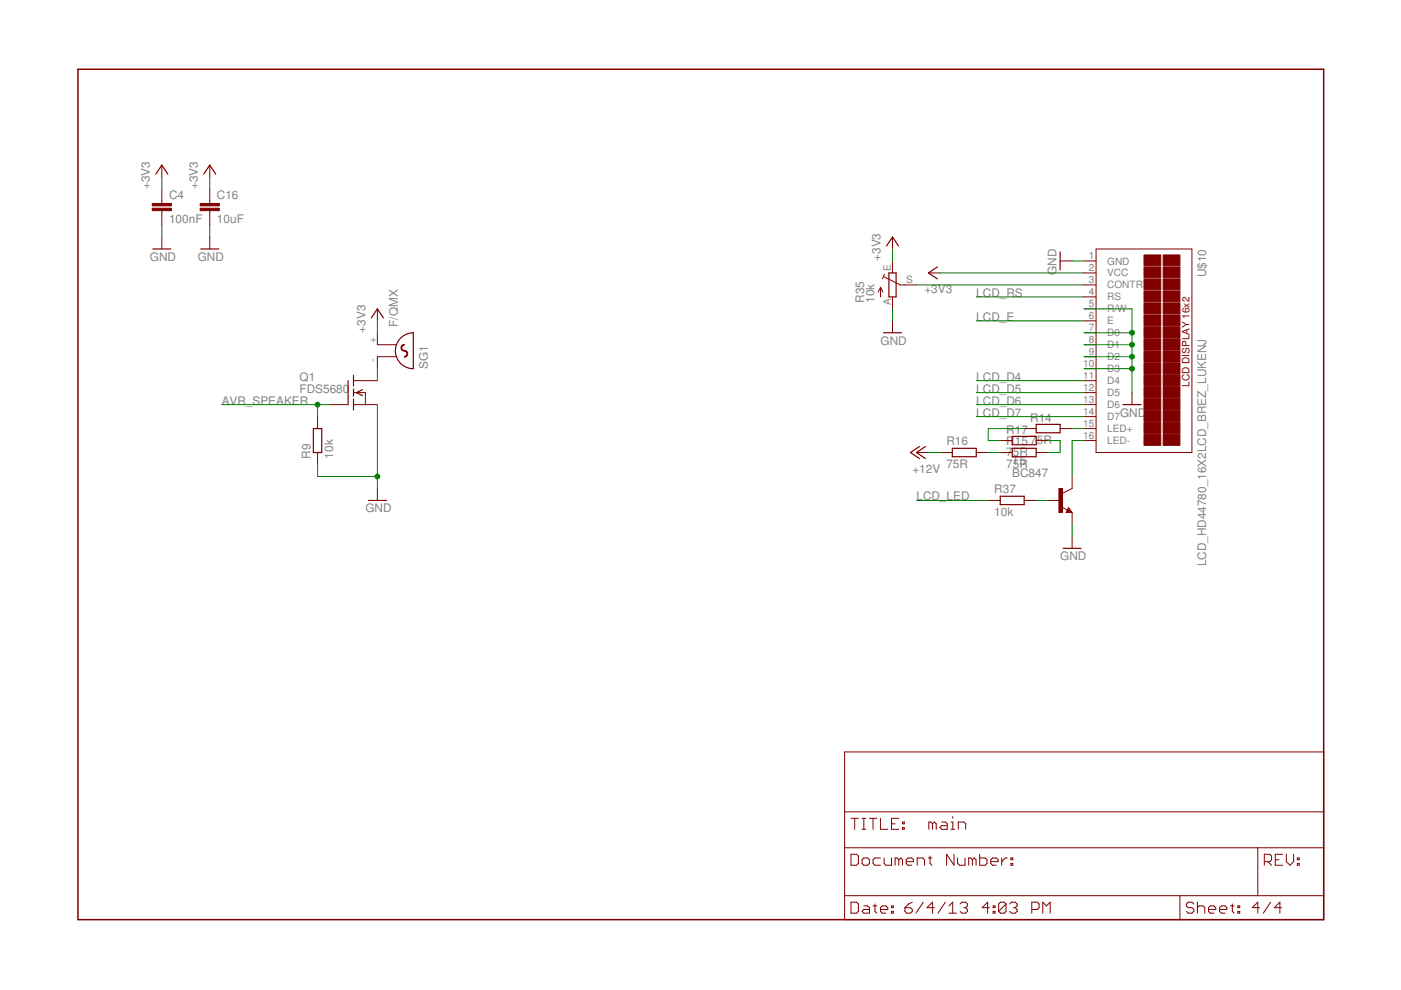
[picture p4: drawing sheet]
<svg xmlns="http://www.w3.org/2000/svg" width="297mm" height="210mm" viewBox="0 0 297 210" stroke-linecap="round" stroke-linejoin="round" font-family="sans-serif">
<g fill="none" stroke="#800000" stroke-width=".21">
<path d="M34.3 35v2.5M44.5 35v2.5M34.3 40.1v3M34.3 44.7v3M34.3 50.2v2.6M44.5 40.1v3M44.5 44.7v3M44.5 50.2v2.6M187.3 58.7l3.6 1.7h3.4M187.5 58.2l-.4 .9M189.2 50.2v2.6M189.2 55.3v2.6"/>
<path d="M196.8 57.9h2.6M224.8 55.3h2.5M229.8 55.3h2.6M229.8 57.9h2.6M232.4 52.8h20.3v43.1h-20.3zM80 70.5v2.6h3.9M80 65.5v2.5M83.9 75.6h-3.9v2.6M186.7 60.9v2M186.7 60.9l-.5 1M186.7 60.9l.5 1M189.2 62.9v2.6"/>
<path d="M189.2 68v2.5M229.8 60.4h2.6M229.8 62.9h2.6M229.8 65.5h2.6M229.8 68h2.6M229.8 70.5h2.6M229.8 73.1h2.6M229.8 75.6h2.6M229.8 78.2h2.6M67.3 88.3v2.6M67.3 95.9v2.6M69.9 85.8h3.8"/>
<path d="M75 80.7h5M75 83.2h2.5v2.6M75 85.8h5M194.3 95.9h2.5M199.4 95.9h2.5M207 95.9h2.5M212.1 95.9h2.5M212.1 93.4h2.5M217.1 90.9h2.6M219.7 95.9h2.5M219.7 93.4h2.5M224.8 90.9h2.5"/>
<path d="M229.8 80.7h2.6M229.8 83.2h2.6M229.8 85.8h2.6M229.8 88.3h2.6M229.8 90.9h2.6M229.8 93.4h2.6M240 83.2v2.6M80 103.6v2.5M209.5 106.1h2.6M217.1 106.1h2.6M222.2 106.1h2.6M225.1 107.5l1.2 .6"/>
<path d="M226.5 107.6l.8 1h-1.3zM227.3 101v2.6l-2 1M227.3 108.6v2.6M227.3 113.7v2.6M179.1 159.4h101.5v35.6h-101.5zM179.1 179.7h101.5M179.1 172.1h101.5M180.4 173.5h1.6M181.2 173.5v2.3M182.8 173.5h.8M182.8 175.8h.8M183.2 173.5v2.3"/>
<path d="M184.3 173.5h1.6M185.1 173.5v2.3M186.7 173.5v2.3h1.5M189 174.7h.8M190.6 173.5h-1.6v2.3h1.6M191.3 175.5h.4v.3h-.4zM191.3 174.3h.4v.4h-.4zM197.7 174.7v1.1M197.7 174.7l-.4-.4h-.4v1.5M197.7 174.7l.4-.4 .4 .4v1.1M199.7 174.3h.7l.4 .4v1.1h-1.1l-.4-.3 .4-.4h1.1M201.6 174.3h.4v1.5"/>
<path d="M201.6 175.8h.8M202 173.1v.4M203.2 175.8v-1.5h1.1l.4 .4v1.1M266.7 179.7v10.2M179.1 189.9h101.5M180.4 181.1h1.2l.4 .4v1.6l-.4 .4h-1.2zM180.4 191.3h1.2l.4 .4v1.5l-.4 .4h-1.2zM182.8 182.3l.4-.4h.7l.4 .4v.8l-.4 .4h-.7l-.4-.4zM183.2 192.1h.7l.4 .3v1.2h-1.1l-.4-.4 .4-.4h1.1M185.1 192.1h.8M185.5 191.7v1.5l.4 .4M186.7 192.8h1.5v-.4l-.4-.3h-.8l-.3 .3v.8l.3 .4h.8"/>
<path d="M186.7 181.9h-1.2l-.4 .4v.8l.4 .4h1.2M187.5 181.9v1.2l.3 .4h1.2v-1.6M189 193.2h.4v.4h-.4zM189 192.1h.4v.3h-.4zM190.6 182.3l-.4-.4h-.4v1.6M190.6 182.3l.4-.4 .3 .4v1.2M190.6 182.3v1.2M191.9 192.4h1.1l.4 .4v.4l-.4 .4h-.7l-.4-.4zM192.1 182.7h1.6v-.4l-.4-.4h-.8l-.4 .4v.8l.4 .4h.8M193.4 191.3l-.8 .4-.7 .7M194.5 183.5v-1.6h1.1l.4 .4v1.2M195.7 191.3l-1.5 2.3"/>
<path d="M196.8 181.9h.8M197.2 181.5v1.6l.4 .4M198.1 192.4h-1.6l1.2-1.1v2.3M200.4 191.3l-1.5 2.3M201.2 193.6h1.6M201.2 192.1l.8-.8v2.3M202.3 181.1v2.4l-1.6-2.4v2.4M203 181.9v1.2l.4 .4h1.2v-1.6M203.6 191.7l.3-.4h.8l.4 .4v.4l-.4 .3M204.3 192.4h.4M204.7 192.4l.4 .4v.4l-.4 .4h-.8l-.3-.4M206.2 182.3l-.4-.4h-.4v1.6"/>
<path d="M206.2 182.3v1.2M206.2 182.3l.3-.4 .4 .4v1.2M207.7 181.1v2.4h1.2l.4-.4v-.8l-.4-.4h-1.2M209.8 192.4h-1.6l1.2-1.1v2.3M210.1 182.7h1.5v-.4l-.4-.4h-.8l-.3 .4v.8l.3 .4h.8M210.6 193.2h.4v.4h-.4zM210.6 192.1h.4v.3h-.4zM212.4 181.9v1.6M213.3 191.7v1.5l-.4 .4h-.8l-.4-.4M213.3 191.7l-.4-.4h-.8l-.4 .4v1.5M213.3 191.7l-1.6 1.5M213.6 181.9h-.4l-.8 .8"/>
<path d="M214.1 191.7l.4-.4h.7l.4 .4v.4l-.4 .3M214.3 183.1h.4v.4h-.4zM214.3 181.9h.4v.4h-.4zM214.9 192.4h.3M215.2 192.4l.4 .4v.4l-.4 .4h-.7l-.4-.4M218.8 192.8h1.1l.4-.4v-.7l-.4-.4h-1.1v2.3M221.1 193.6v-2.3l.8 .8 .8-.8v2.3M250.2 189.9v5.1M253.1 191.7l-.4-.4h-.8l-.4 .4v.4l.4 .3h.8l.4 .4v.4l-.4 .4h-.8l-.4-.4M253.9 192.4l.4-.3h.8l.3 .3v1.2M253.9 191.3v2.3M256.2 192.8h1.6v-.4l-.4-.3h-.8l-.4 .3v.8l.4 .4h.8"/>
<path d="M258.6 192.8h1.5v-.4l-.4-.3h-.7l-.4 .3v.8l.4 .4h.7M260.9 192.1h.8M261.3 191.7v1.5l.4 .4M262.4 193.2h.4v.4h-.4zM262.4 192.1h.4v.3h-.4zM267.1 192.4h-1.6l1.2-1.1v2.3M268.1 182.7h1.1l.4-.4v-.8l-.4-.4h-1.1v2.4M268.8 182.7l.8 .8M269.4 191.3l-1.6 2.3M270.4 182.3h.8M271.7 192.4h-1.5l1.2-1.1v2.3M271.9 181.1h-1.5v2.4h1.5"/>
<path d="M272.7 181.1v1.6l.8 .8 .8-.8v-1.6M275.1 183.1h.4v.4h-.4zM275.1 181.9h.4v.4h-.4z"/>
</g>
<g fill="#800000" stroke="#800000" stroke-width=".21">
<path d="M246.6 54.1h3.6v2.2h-3.6z"/>
<path d="M242.5 54.1h3.6v2.2h-3.6z"/>
<path d="M246.6 56.6h3.6v2.3h-3.6z"/>
<path d="M242.5 56.6h3.6v2.3h-3.6z"/>
<path d="M246.6 59.1h3.6v2.3h-3.6z"/>
<path d="M242.5 59.1h3.6v2.3h-3.6z"/>
<path d="M246.6 61.7h3.6v2.3h-3.6z"/>
<path d="M242.5 61.7h3.6v2.3h-3.6z"/>
<path d="M246.6 64.2h3.6v2.3h-3.6z"/>
<path d="M242.5 64.2h3.6v2.3h-3.6z"/>
<path d="M246.6 66.8h3.6v2.2h-3.6z"/>
<path d="M242.5 66.8h3.6v2.2h-3.6z"/>
<path d="M246.6 69.3h3.6v2.3h-3.6z"/>
<path d="M242.5 69.3h3.6v2.3h-3.6z"/>
<path d="M246.6 71.8h3.6v2.3h-3.6z"/>
<path d="M242.5 71.8h3.6v2.3h-3.6z"/>
<path d="M246.6 74.4h3.6v2.2h-3.6z"/>
<path d="M242.5 74.4h3.6v2.2h-3.6z"/>
<path d="M246.6 76.9h3.6v2.3h-3.6z"/>
<path d="M242.5 76.9h3.6v2.3h-3.6z"/>
<path d="M246.6 79.4h3.6v2.3h-3.6z"/>
<path d="M242.5 79.4h3.6v2.3h-3.6z"/>
<path d="M246.6 82h3.6v2.3h-3.6z"/>
<path d="M242.5 82h3.6v2.3h-3.6z"/>
<path d="M246.6 84.5h3.6v2.3h-3.6z"/>
<path d="M242.5 84.5h3.6v2.3h-3.6z"/>
<path d="M246.6 87.1h3.6v2.2h-3.6z"/>
<path d="M242.5 87.1h3.6v2.2h-3.6z"/>
<path d="M246.6 89.6h3.6v2.3h-3.6z"/>
<path d="M242.5 89.6h3.6v2.3h-3.6z"/>
<path d="M246.6 92.1h3.6v2.3h-3.6z"/>
<path d="M242.5 92.1h3.6v2.3h-3.6z"/>
<path d="M224.5 103.6h.8v5h-.8z"/>
<path d="M32.3 44.2h4v.5h-4z"/>
<path d="M32.3 43.1h4v.5h-4z"/>
<path d="M42.4 44.2h4.1v.5h-4.1z"/>
<path d="M42.4 43.1h4.1v.5h-4.1z"/>
</g>
<g fill="none" stroke="#800000" stroke-width=".25">
<path d="M33 36.9l1.3-1.9 1.3 1.9M43.2 36.9l1.3-1.9 1.2 1.9M32.4 52.8h3.8M42.6 52.8h3.8M188 52.2l1.2-2 1.3 2M188.5 57.9h1.5v5h-1.5zM198.8 56.6l-2 1.3 2 1.2M224.8 53.4v3.8M75 79.6v2.3M78.7 67.4l1.3-1.9 1.3 1.9M84.8 71.9a4 4 0 0 1 2.8-1.4v7.7a3.8 3.8 0 0 1-3.4-2.3 3.8 3.8 0 0 1 .6-4zM187.3 70.5h3.8"/>
<path d="M66.4 90.9h1.8v5h-1.8zM73.8 80.7v5.1M75 82.5v1.5M75 84.6v2.3M76.9 82.6l-1.3 .6 1.3 .7M194.9 94.7l-1.9 1.2 1.9 1.3M196.2 94.7l-1.9 1.2 1.9 1.3M201.9 95.1h5.1v1.7h-5.1zM214.6 92.5h5.1v1.8h-5.1zM214.6 95.1h5.1v1.7h-5.1zM219.7 90h5.1v1.8h-5.1zM238.1 85.8h3.8"/>
<path d="M78.1 106.1h3.8M212.1 105.2h5v1.8h-5zM225.4 116.3h3.8M226.5 108.1l.2 .3h-.4l.2-.5 .6 .6h-.8"/>
</g>
<path d="M16.5 14.7h264.1v180.3h-264.1z" fill="none" stroke="#800000" stroke-width=".32"/>
<g fill="#800000" stroke="#800000" stroke-width=".21">
<path d="M85.7 74.3a.71 .71 0 0 1 .8 .7 .71 .71 0 0 1-.8 .7v-.1a.56 .56 0 0 0 .6-.6 .56 .56 0 0 0-.6-.6z" fill-rule="evenodd"/>
<path d="M85.2 73.2l.4-.2 .1 .2a.56 .56 0 0 0-.5 .5 .56 .56 0 0 0 .5 .6v.1a.72 .72 0 0 1-.6-.4 .72 .72 0 0 1 .1-.8z" fill-rule="evenodd"/>
</g>
<g fill="none" stroke="#008000" stroke-width=".21">
<path d="M34.3 37.5v2.6M44.5 37.5v2.6M34.3 47.7v2.5M44.5 47.7v2.5M189.2 52.8v2.5M199.4 57.9h30.4M227.3 55.3h2.5M80 68v2.5M80 78.2v2.5M189.2 65.5v2.5M194.3 60.4h35.5M207 62.9h22.8"/>
<path d="M207 68h22.8M229.8 65.5h10.2v17.7M229.8 70.5h10.2M229.8 73.1h10.2M229.8 75.6h10.2M229.8 78.2h10.2M47 85.8h22.9M67.3 85.8v2.5M67.3 98.5v2.5h12.7M80 85.8v17.8M196.8 95.9h2.6M207 80.7h22.8"/>
<path d="M207 83.2h22.8M207 85.8h22.8M207 88.3h22.8M209.5 95.9h2.6M217.1 90.9h-7.6v2.5h2.6M222.2 93.4h2.6v2.5h-2.6M227.3 90.9h2.5M229.8 93.4h-2.5v7.6M194.3 106.1h15.2M219.7 106.1h2.5M227.3 111.2v2.5"/>
</g>
<g fill="#008000" stroke="#008000" stroke-width=".21">
<circle cx="240" cy="70.5" r=".51"/>
<circle cx="240" cy="73.1" r=".51"/>
<circle cx="240" cy="75.6" r=".51"/>
<circle cx="240" cy="78.2" r=".51"/>
<circle cx="80" cy="101" r=".51"/>
<circle cx="67.3" cy="85.8" r=".51"/>
</g>
<g font-size="2.5" fill="#808080">
<text x="31.8" y="40.1" transform="rotate(-90 31.8 40.1)">+3V3</text>
<text x="41.9" y="40.1" transform="rotate(-90 41.9 40.1)">+3V3</text>
<text x="35.8" y="47.3">100nF</text>
<text x="35.8" y="42.2">C4</text>
<text x="46" y="47.3">10uF</text>
<text x="46" y="42.2">C16</text>
<text x="31.8" y="55.3">GND</text>
<text x="41.9" y="55.3">GND</text>
<text x="186.7" y="55.3" transform="rotate(-90 186.7 55.3)">+3V3</text>
<text x="224" y="58.3" transform="rotate(-90 224 58.3)">GND</text>
<text x="255.8" y="58.8" transform="rotate(-90 255.8 58.8)">U$10</text>
<text x="183.3" y="64.2" transform="rotate(-90 183.3 64.2)">R35</text>
<text x="185.4" y="64.2" transform="rotate(-90 185.4 64.2)">10k</text>
<text x="196" y="62.2">+3V3</text>
<text x="207" y="62.9">LCD_RS</text>
<text x="77.5" y="70.6" transform="rotate(-90 77.5 70.6)">+3V3</text>
<text x="84.3" y="69.3" transform="rotate(-90 84.3 69.3)">F/QMX</text>
<text x="207" y="68">LCD_E</text>
<text x="186.7" y="73.1">GND</text>
<text x="63.5" y="83.3">FDS5680</text>
<text x="63.5" y="80.7">Q1</text>
<text x="90.7" y="78.2" transform="rotate(-90 90.7 78.2)">SG1</text>
<text x="207" y="80.7">LCD_D4</text>
<text x="207" y="83.3">LCD_D5</text>
<text x="47" y="85.8">AVR_SPEAKER</text>
<text x="207" y="85.8">LCD_D6</text>
<text x="207" y="88.3">LCD_D7</text>
<text x="218.4" y="89.4">R14</text>
<text x="237.5" y="88.3">GND</text>
<text x="200.6" y="94.5">R16</text>
<text x="213.3" y="94.5">R15</text>
<text x="213.3" y="91.9">R17</text>
<text x="218.4" y="94.2">75R</text>
<text x="65.8" y="97.2" transform="rotate(-90 65.8 97.2)">R9</text>
<text x="70.6" y="97.2" transform="rotate(-90 70.6 97.2)">10k</text>
<text x="193.5" y="100.3">+12V</text>
<text x="200.6" y="99.3">75R</text>
<text x="213.3" y="99.3">75R</text>
<text x="213.3" y="96.7">75R</text>
<text x="214.6" y="101">BC847</text>
<text x="214.6" y="98.5">T5</text>
<text x="194.3" y="106.1">LCD_LED</text>
<text x="210.8" y="104.6">R37</text>
<text x="77.5" y="108.6">GND</text>
<text x="210.8" y="109.4">10k</text>
<text x="224.8" y="118.8">GND</text>
<text x="255.8" y="120.1" transform="rotate(-90 255.8 120.1)">LCD_HD44780_16X2LCD_BREZ_LUKENJ</text>
</g>
<g font-size="2.1" fill="#808080">
<text x="188.9" y="57.5" transform="rotate(-90 188.9 57.5)">E</text>
<text x="230.9" y="55">1</text>
<text x="230.9" y="57.5">2</text>
<text x="234.7" y="56.1">GND</text>
<text x="234.7" y="58.6">VCC</text>
<text x="188.9" y="64.7" transform="rotate(-90 188.9 64.7)">A</text>
<text x="192.1" y="60">S</text>
<text x="230.9" y="60">3</text>
<text x="230.9" y="62.6">4</text>
<text x="230.9" y="65.1">5</text>
<text x="234.7" y="61.2">CONTR</text>
<text x="234.7" y="63.7">RS</text>
<text x="230.9" y="67.7">6</text>
<text x="230.9" y="70.2">7</text>
<text x="234.7" y="66.2">R/W</text>
<text x="234.7" y="68.8">E</text>
<text x="234.7" y="71.3">D0</text>
<text x="79.7" y="76.7" transform="rotate(-90 79.7 76.7)">-</text>
<text x="79.7" y="72.7" transform="rotate(-90 79.7 72.7)">+</text>
<text x="229.7" y="77.8">10</text>
<text x="230.9" y="72.7">8</text>
<text x="230.9" y="75.3">9</text>
<text x="234.7" y="73.9">D1</text>
<text x="234.7" y="76.4">D2</text>
<text x="229.7" y="80.4">11</text>
<text x="229.7" y="82.9">12</text>
<text x="234.7" y="78.9">D3</text>
<text x="234.7" y="81.5">D4</text>
<text x="229.7" y="85.4">13</text>
<text x="229.7" y="88">14</text>
<text x="234.7" y="84">D5</text>
<text x="234.7" y="86.6">D6</text>
<text x="234.7" y="89.1">D7</text>
<text x="229.7" y="90.5">15</text>
<text x="229.7" y="93.1">16</text>
<text x="234.7" y="91.6">LED+</text>
<text x="234.7" y="94.2">LED-</text>
</g>
<text font-size="2.1" fill="#800000" x="252.2" y="82" transform="rotate(-90 252.2 82)">LCD DISPLAY 16x2</text>
</svg>
